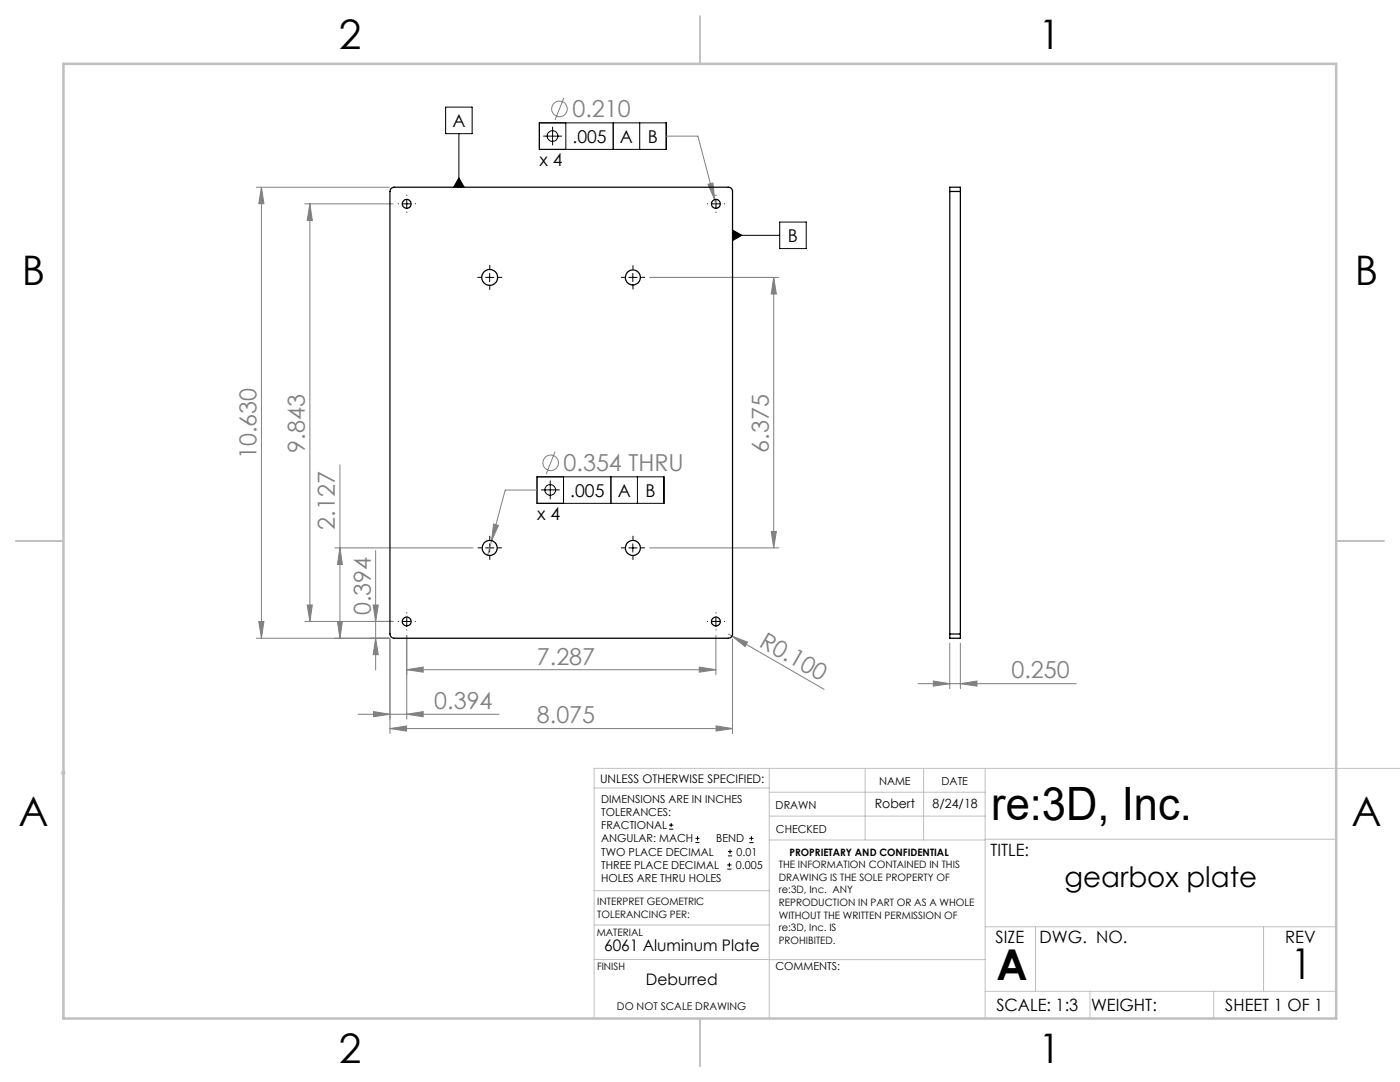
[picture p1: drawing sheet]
<svg xmlns="http://www.w3.org/2000/svg" width="279mm" height="216mm" viewBox="0 0 279 216" stroke-linecap="round" stroke-linejoin="round" font-family="sans-serif">
<g fill="none" stroke="#808080" stroke-width=".2">
<path d="M112.5 19.5l-1.7 4.5M51.2 37.4h26.5M52.2 37.4l.5 3.2h-1.1zM52.2 37.4v90M132.9 27.2h6.4l3.8 14.4M141.3 36.8l1-.3 .3 3.3zM60.8 40.7h17.7M61.8 40.7l.5 3.3h-1zM61.8 40.7v83.3M129.6 55.4h25.8M154.4 55.4l.5 3.3h-1zM154.4 55.4v53.9"/>
<path d="M67.8 92.7v34.7M107.2 97.8h-6.4l-3.5 13M110.8 90.1l-1.8 4.5M66.9 109.3h27.5M67.8 109.3l.5 3.3h-1zM75 109.9v23.8M98.5 104.6l1 .2-1.4 3.1zM129.6 109.3h25.8M153.9 106h1l-.5 3.3zM51.2 127.4h26.5M51.6 124h1.1l-.5 3.4zM60.8 124h17.7"/>
<path d="M61.3 120.7h1l-.5 3.3zM67.3 124h1l-.5 3.4zM74.5 120.7h1l-.5 3.3zM75 127.4l.5 3.2h-1zM77.8 127.5v18.9M81.2 133.6l3.3-.5v1zM81.2 126.8v16.7M81.2 133.6h61.7M139.6 133.1l3.3 .5-3.3 .5zM142.9 126.8v7.8M145.3 126.5l.8 .4M146.1 126.9l3.1 1.2-.5 .9z"/>
<path d="M146.1 126.9l18.4 10.6M146.2 127.5v18.9M183.2 136.4h31.6M186.3 135.9l3.2 .5-3.2 .5zM189.5 128.3v9.1M191.7 136.4l3.3-.5v1zM191.7 128.3v9.1M71.5 142.5h28.1M74.5 142l3.3 .5-3.3 .5zM77.8 145.4l3.3-.5v1zM77.8 145.4h68.4M81.2 142.5l3.3-.5v1z"/>
<path d="M142.9 144.9l3.3 .5-3.3 .5z"/>
<circle cx="111.7" cy="21.7" r="1.55"/>
<circle cx="109.9" cy="92.4" r="1.55"/>
</g>
<g fill="none" stroke="#000" stroke-width=".2">
<path d="M81.2 39.9v1.6M88.9 21.4h5.3v5.3h-5.3zM91.6 35.5l1 1.9h-2.1zM91.6 26.7v10.7M107.6 24.5h25.4v5.3h-25.4zM108.4 27.2h3.7M110.3 25.3v3.7M112.9 24.5v5.3M122.4 24.5v5.3M127.7 24.5v5.3M142.9 39.9v1.6M80.3 40.7h1.7"/>
<path d="M96.9 55.4h1.7M97.7 54.5v1.7M125.5 55.4h1.6M126.3 54.5v1.7M142 40.7h1.7M146.2 45.9l1.9 1.1-1.9 1zM146.2 47h9.4M155.6 44.3h5.3v5.3h-5.3zM107.2 95.1h25.3v5.3h-25.3zM107.9 97.8h3.8M109.8 95.9v3.7M112.5 95.1v5.3"/>
<path d="M121.9 95.1v5.3M127.2 95.1v5.3M96.9 109.3h1.7M97.7 108.5v1.7M125.5 109.3h1.6M126.3 108.5v1.7M80.3 124h1.7M81.2 123.2v1.6M142 124h1.7M142.9 123.2v1.6M133.5 165.5h.9M133.5 164.6h.9"/>
<path d="M133.9 164.2v.8M138.8 168.1h.8M138.8 167.3h.8M139.2 166.9v.8M145.1 173.4h.9M145.1 172.6h.9M145.3 170.8h.8M145.3 169.9h.8M145.6 172.2v.8M145.7 169.5v.9M149.5 168.1h.9M149.5 167.3h.9"/>
<path d="M150 166.9v.8"/>
<circle cx="110.3" cy="27.1" r="1.07"/>
<circle cx="109.8" cy="97.8" r="1.06"/>
</g>
<g fill="none" stroke="#c0c0c0" stroke-width=".2">
<path d="M12.1 154.2h1M12.3 153.8l.7 .8M12.6 153.7v1M13 153.8l-.7 .8M118.6 157.2h34.9M153.5 153.3v49.9M153.5 158.1h43.1M172.6 153.3v14.3M184.3 153.3v14.3M196.6 153.3v49.9M279.4 153.3h-160.8v49.9M12.6 180v23.2"/>
<path d="M118.6 177.7h35M153.5 167.6h43.1M153.5 162.8h43.1M196.6 167.5h70.1M118.6 191.5h34.9M118.6 184.6h35M153.6 191.5h43M196.6 197.8h70.1M196.6 184.9h70.1M206.7 184.9v12.9M217.5 197.8v5.4M242.2 197.8v5.4"/>
<path d="M252.2 184.9v12.9"/>
</g>
<g fill="none" stroke="#000" stroke-width=".2" stroke-dasharray="15.2 1.3 1.3 1.3">
<path d="M81.2 39v-.1M142.9 39v-.1M79.5 40.7h.1M81.2 42.3v.1M82.9 40.7h.1M96.1 55.3h-.8M97.7 53.7v-.8M97.7 57v.8M99.4 55.3h.8M124.7 55.3h-.7M126.3 53.7v-.7M126.3 57v.7"/>
<path d="M128 55.3h.7M141.2 40.7h.1M142.9 42.3v.1M144.6 40.7h.1M96.1 109.3h-.7M97.7 107.7v-.7M97.7 111v.7M99.4 109.3h.7M124.7 109.3h-.7M126.3 107.7v-.7M126.3 111v.7M128 109.3h.7"/>
<path d="M79.5 124h.1M81.2 122.3h.1M81.2 125.7h.1M82.9 124h.1M141.2 124h.1M142.9 122.3h.1M142.9 125.7h.1M144.6 124h.1"/>
</g>
<path d="M139.7 3.2v9.5M3.1 107.9h9.6M266.7 107.9h9.5M139.7 203.2v9.6" fill="none" stroke="#c0c0c0" stroke-width=".25"/>
<path d="M12.7 12.7h254v190.5h-254z" fill="none" stroke="#c0c0c0" stroke-width=".5"/>
<path d="M91.6 35.5l1 1.9h-2.1zM146.2 45.9l1.9 1.1-1.9 1z" fill="#000"/>
<g fill="#808080">
<path d="M146.1 126.9l3.1 1.2-.5 .9z"/>
<path d="M191.7 136.4l3.3-.5v1zM186.3 135.9l3.2 .5-3.2 .5z"/>
<path d="M81.2 133.6l3.3-.5v1zM139.6 133.1l3.3 .5-3.3 .5zM141.3 36.8l1.3 3-.3-3.3zM98.5 104.6l-.4 3.3 1.4-3.1z"/>
<path d="M77.8 145.4l3.3-.5v1zM142.9 144.9l3.3 .5-3.3 .5z"/>
<path d="M81.2 142.5l3.3-.5v1zM74.5 142l3.3 .5-3.3 .5z"/>
<path d="M51.6 124h1.1l-.5 3.4zM52.2 37.4l.5 3.2h-1.1zM153.9 106h1l-.5 3.3zM154.4 55.4l.5 3.3h-1zM61.3 120.7h1l-.5 3.3zM61.8 40.7l.5 3.3h-1z"/>
<path d="M74.5 120.7h1l-.5 3.3zM75 127.4l.5 3.2h-1zM67.8 109.3l.5 3.3h-1zM67.3 124h1l-.5 3.4z"/>
</g>
<g fill="none" stroke="#000" stroke-width=".25">
<path d="M78.1 37.6l.4-.2h66.8a.84 .84 0 0 1 .9 .8v88.3a.84 .84 0 0 1-.9 .9h-66.6a.84 .84 0 0 1-.9-.9v-88.3zM189.5 38.2v-.8h2.2v.8M189.5 38.2v88.3M189.5 38.2h2.2M191.7 38.2v88.3M189.5 126.5v.9h2.2v-.9M189.5 126.5h2.2"/>
<circle cx="81.2" cy="40.7" r=".88"/>
<circle cx="97.7" cy="55.4" r="1.59"/>
<circle cx="126.3" cy="55.4" r="1.5"/>
<circle cx="142.9" cy="40.7" r=".88"/>
<circle cx="97.7" cy="109.3" r="1.5"/>
<circle cx="126.3" cy="109.3" r="1.5"/>
<circle cx="81.2" cy="124" r=".89"/>
<circle cx="142.9" cy="124" r=".89"/>
</g>
<text font-size="9.2" x="197.8" y="163.7">re:3D, Inc.</text>
<g font-size="8.5">
<text x="198.9" y="195.5">A</text>
<text x="257.6" y="195.4">1</text>
</g>
<g font-size="8.1">
<text x="67.6" y="9.7">2</text>
<text x="207.3" y="9.7">1</text>
<text x="4.4" y="57">B</text>
<text x="270.4" y="57">B</text>
<text x="3.7" y="164.9">A</text>
<text x="269.7" y="164.9">A</text>
<text x="67.6" y="212.2">2</text>
<text x="207.3" y="212.2">1</text>
</g>
<text font-size="5.6" x="212.4" y="177">gearbox plate</text>
<g font-size="4.7" fill="#808080">
<text x="114.2" y="23.4">0.210</text>
<text x="51.2" y="91.6" transform="rotate(-90 51.2 91.6)">10.630</text>
<text x="60.8" y="90.3" transform="rotate(-90 60.8 90.3)">9.843</text>
<text x="112.5" y="94">0.354 THRU</text>
<text x="153.4" y="90.3" transform="rotate(-90 153.4 90.3)">6.375</text>
<text x="66.8" y="105.7" transform="rotate(-90 66.8 105.7)">2.127</text>
<text x="74" y="122.8" transform="rotate(-90 74 122.8)">0.394</text>
<text x="151.3" y="128.8" transform="rotate(30 151.3 128.8)">R0.100</text>
<text x="107.2" y="132.6">7.287</text>
<text x="201.9" y="135.4">0.250</text>
<text x="86.7" y="141.5">0.394</text>
<text x="107.2" y="144.3">8.075</text>
</g>
<g font-size="3.5">
<text x="90.3" y="25.4">A</text>
<text x="114.3" y="28.5">.005</text>
<text x="123.7" y="28.5">A</text>
<text x="129.3" y="28.5">B</text>
<text x="107.7" y="33.2">x 4</text>
<text x="157.3" y="48.3">B</text>
<text x="113.8" y="99.1">.005</text>
<text x="123.3" y="99.1">A</text>
<text x="128.9" y="99.1">B</text>
<text x="107.2" y="103.8">x 4</text>
</g>
<g font-size="3.4">
<text x="197.7" y="170.8">TITLE:</text>
<text x="198.7" y="188.1">SIZE</text>
<text x="207.5" y="188.1">DWG. NO.</text>
<text x="256.5" y="188.2">REV</text>
<text x="198.8" y="201.7">SCALE: 1:3</text>
<text x="217.7" y="201.8">WEIGHT:</text>
<text x="244.5" y="201.7">SHEET 1 OF 1</text>
</g>
<g font-size="3.2">
<text x="120.6" y="189.8">6061 Aluminum Plate</text>
<text x="128.9" y="196.6">Deburred</text>
</g>
<g font-size="2.5">
<text x="174.6" y="161.3">Robert</text>
<text x="186.1" y="161.3">8/24/18</text>
</g>
<text font-size="2.4" x="119.8" y="156.2">UNLESS OTHERWISE SPECIFIED:</text>
<g font-size="2.2">
<text x="120" y="160.1">DIMENSIONS ARE IN INCHES</text>
<text x="154.8" y="161.4">DRAWN</text>
<text x="175.4" y="156.6">NAME</text>
<text x="187.9" y="156.7">DATE</text>
<text x="120" y="162.8">TOLERANCES:</text>
<text x="120" y="165.4">FRACTIONAL</text>
<text x="154.9" y="166.3">CHECKED</text>
<text x="120" y="173.4">THREE PLACE DECIMAL</text>
<text x="120" y="168.1">ANGULAR: MACH</text>
<text x="120" y="170.7">TWO PLACE DECIMAL</text>
<text x="142.9" y="168.1">BEND</text>
<text x="146.9" y="173.4">0.005</text>
<text x="147" y="170.7">0.01</text>
<text x="120" y="176">HOLES ARE THRU HOLES</text>
<text x="154.7" y="193.5">COMMENTS:</text>
</g>
<text font-size="2.1" x="123.1" y="201.6">DO NOT SCALE DRAWING</text>
<g font-size="2">
<text x="155.4" y="173.2">THE INFORMATION CONTAINED IN THIS</text>
<text x="157.6" y="170.8">PROPRIETARY AND CONFIDENTIAL</text>
<text x="155.4" y="175.8">DRAWING IS THE SOLE PROPERTY OF</text>
<text x="155.4" y="178.3">re:3D, Inc. ANY</text>
<text x="119.2" y="180.6">INTERPRET GEOMETRIC</text>
<text x="119.2" y="183.1">TOLERANCING PER:</text>
<text x="155.4" y="180.8">REPRODUCTION IN PART OR AS A WHOLE</text>
<text x="155.4" y="183.3">WITHOUT THE WRITTEN PERMISSION OF</text>
<text x="155.4" y="185.9">re:3D, Inc. IS</text>
<text x="119.1" y="186.7">MATERIAL</text>
<text x="155.4" y="188.4">PROHIBITED.</text>
<text x="119.1" y="193.5">FINISH</text>
</g>
</svg>
